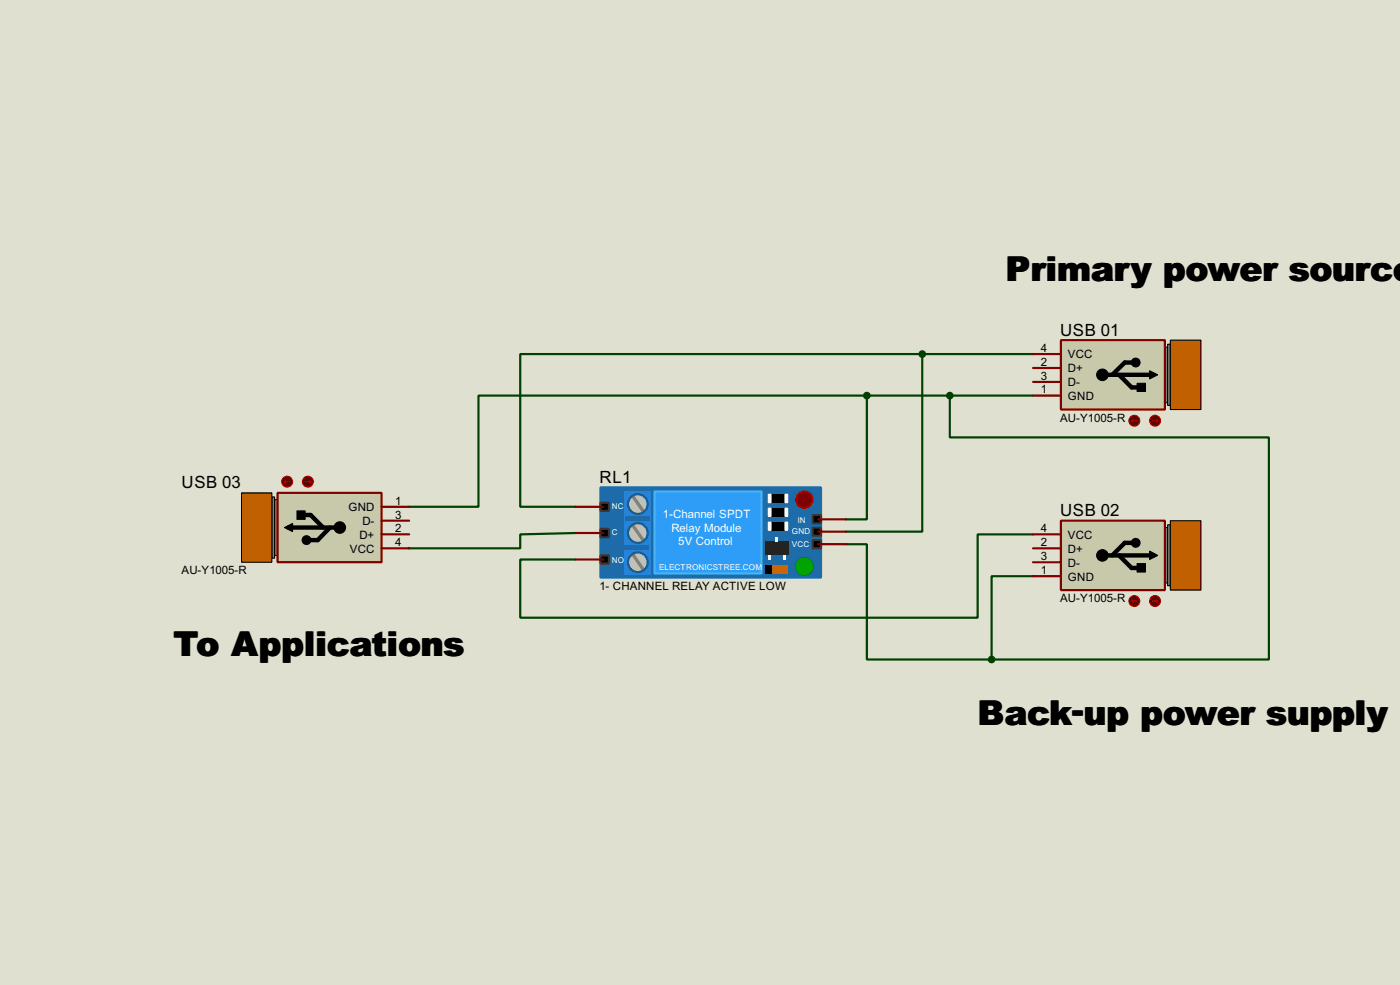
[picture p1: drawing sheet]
<svg xmlns="http://www.w3.org/2000/svg" width="256mm" height="180mm" viewBox="0 0 256 180" stroke-linecap="round" stroke-linejoin="round" font-family="sans-serif">
<path d="M0 0h256.5v180.3h-256.5z" fill="#e0e0d0"/>
<path d="M158.8 72.4h-71.1v20.4h-12.7M158.8 72.4v22.7h-3.8M158.8 72.4h30.5M169 64.8v32.5h-14M169 64.8h-73.7v28h10.2M169 64.8h20.3M174 72.4v7.7h58.5v40.6h-50.8M105.5 97.6l-10.2 .2v2.6h-20.3M155 99.6h3.8v21.1h22.9M189.3 97.8h-10.2v15.3h-83.8v-10.7h10.2M189.3 105.5h-7.6v15.2" fill="none" stroke="#004000" stroke-width=".4"/>
<g fill="#808080" stroke="#000" stroke-width=".2">
<path d="M49.8 91.5h1.1v10.2h-1.1z"/>
<path d="M49.8 91h.5v11.2h-.5z"/>
</g>
<path d="M44.3 90.2h5.5v12.7h-5.5z" fill="#c06000" stroke="#000" stroke-width=".2"/>
<path d="M50.9 90.2h19v12.7h-19z" fill="#c8c8aa" stroke="#800000" stroke-width=".4"/>
<g fill="#000" stroke="#000" stroke-width=".2">
<circle cx="56.1" cy="98.9" r=".8"/>
<circle cx="62.2" cy="96.6" r="1.05"/>
</g>
<path d="M52.9 96.6h8.4M55.2 94.3h1.7l2.3 2.3M60.5 96.6l-2.3 2.3h-1.8" fill="none" stroke="#000" stroke-width=".8"/>
<path d="M54.4 93.5h1.5v1.6h-1.5z" fill="#000" stroke="#000" stroke-width=".18"/>
<path d="M52.1 96.6l1.5-.8v1.5z" fill="#000" stroke="#000" stroke-width=".18"/>
<path d="M69.9 97.8h5.1M69.9 95.3h5.1M69.9 92.8h5.1M69.9 100.4h5.1" fill="none" stroke="#800000" stroke-width=".4"/>
<circle cx="56.4" cy="88.2" r="1" fill="#400000" stroke="#f00" stroke-width=".2"/>
<path d="M55.9 88.2h1.1M56.7 87.9l.3 .3M57 88.2l-.3 .2" fill="none" stroke="#f00" stroke-width=".2"/>
<circle cx="52.6" cy="88.2" r="1" fill="#400000" stroke="#f00" stroke-width=".2"/>
<path d="M52.1 88.2l.3 .2M52.1 88.2h1M52.4 87.9l-.3 .3" fill="none" stroke="#f00" stroke-width=".2"/>
<g fill="#808080" stroke="#000" stroke-width=".2">
<path d="M213.4 96.6h1v10.1h-1z"/>
<path d="M213.9 96.1h.5v11.1h-.5z"/>
</g>
<path d="M214.4 95.3h5.6v12.7h-5.6z" fill="#c06000" stroke="#000" stroke-width=".2"/>
<path d="M194.4 95.3h19v12.7h-19z" fill="#c8c8aa" stroke="#800000" stroke-width=".4"/>
<g fill="#000" stroke="#000" stroke-width=".2">
<circle cx="208" cy="99.4" r=".8"/>
<circle cx="201.9" cy="101.7" r="1.05"/>
</g>
<path d="M207.8 99.4h-1.7l-2.3 2.3M203 101.7h8.4M205 101.7l2.3 2.3h1.8" fill="none" stroke="#000" stroke-width=".8"/>
<path d="M208.3 103.2h1.6v1.5h-1.6z" fill="#000" stroke="#000" stroke-width=".18"/>
<path d="M210.6 100.9l1.5 .8-1.5 .7z" fill="#000" stroke="#000" stroke-width=".18"/>
<path d="M189.3 97.8h5.1M189.3 100.4h5.1M189.3 102.9h5.1M189.3 105.5h5.1" fill="none" stroke="#800000" stroke-width=".4"/>
<circle cx="207.8" cy="110" r="1" fill="#400000" stroke="#f00" stroke-width=".2"/>
<path d="M207.3 110l.3 .3M207.3 110h1M207.6 109.8l-.3 .2" fill="none" stroke="#f00" stroke-width=".2"/>
<circle cx="211.6" cy="110" r="1" fill="#400000" stroke="#f00" stroke-width=".2"/>
<path d="M211.1 110h1M211.9 109.8l.2 .2M212.1 110l-.2 .3" fill="none" stroke="#f00" stroke-width=".2"/>
<g fill="#808080" stroke="#000" stroke-width=".2">
<path d="M213.4 63.6h1v10.1h-1z"/>
<path d="M213.9 63h.5v11.2h-.5z"/>
</g>
<path d="M214.4 62.3h5.6v12.7h-5.6z" fill="#c06000" stroke="#000" stroke-width=".2"/>
<path d="M194.4 62.3h19v12.7h-19z" fill="#c8c8aa" stroke="#800000" stroke-width=".4"/>
<g fill="#000" stroke="#000" stroke-width=".2">
<circle cx="201.9" cy="68.6" r="1.05"/>
<circle cx="208" cy="66.4" r=".8"/>
</g>
<path d="M203 68.6h8.4M205 68.6l2.3 2.3h1.8M207.8 66.4h-1.7l-2.3 2.2" fill="none" stroke="#000" stroke-width=".8"/>
<path d="M208.3 70.2h1.6v1.5h-1.6z" fill="#000" stroke="#000" stroke-width=".18"/>
<path d="M210.6 67.9l1.5 .7-1.5 .8z" fill="#000" stroke="#000" stroke-width=".18"/>
<path d="M189.3 64.8h5.1M189.3 67.4h5.1M189.3 69.9h5.1M189.3 72.4h5.1" fill="none" stroke="#800000" stroke-width=".4"/>
<circle cx="207.8" cy="77" r="1" fill="#400000" stroke="#f00" stroke-width=".2"/>
<path d="M207.3 77l.3 .3M207.3 77h1M207.6 76.8l-.3 .2" fill="none" stroke="#f00" stroke-width=".2"/>
<circle cx="211.6" cy="77" r="1" fill="#400000" stroke="#f00" stroke-width=".2"/>
<path d="M211.1 77h1M211.9 76.8l.2 .2M212.1 77l-.2 .3" fill="none" stroke="#f00" stroke-width=".2"/>
<circle cx="174" cy="72.4" r=".5" fill="#004000" stroke="#004000" stroke-width=".4"/>
<path d="M110 89.2h40.4v16.5h-40.4z" fill="#1d6ca9" stroke="#1d6ca9" stroke-width=".4"/>
<path d="M114.4 90h4.8v15.2h-4.8z" fill="#2584d9"/>
<circle cx="116.8" cy="92.3" r="1.8" fill="#c0c0c0"/>
<path d="M115.7 91l.5-.4 2 2.9-.5 .4z" fill-rule="evenodd" fill="#808080"/>
<path d="M119.9 90h19.6v15h-19.6z" fill="#2e9df7" stroke="#47b4f7" stroke-width=".4"/>
<circle cx="147.3" cy="103.7" r="1.5" fill="#00a400" stroke="#008000" stroke-width=".4"/>
<circle cx="116.8" cy="92.3" r="1.8" fill="none" stroke="#175786" stroke-width=".4"/>
<path d="M114.6 94.5h4.6v.8h-4.6z" fill="#1d6ca9"/>
<circle cx="116.8" cy="97.6" r="1.8" fill="#c0c0c0"/>
<path d="M115.7 96.3l.5-.3 2 2.8-.5 .4z" fill-rule="evenodd" fill="#808080"/>
<circle cx="116.8" cy="97.6" r="1.8" fill="none" stroke="#175786" stroke-width=".4"/>
<path d="M114.4 99.9h4.5v.7h-4.5z" fill="#1d6ca9"/>
<circle cx="116.8" cy="102.9" r="1.8" fill="#c0c0c0"/>
<path d="M115.7 101.6l.5-.3 2 2.9-.5 .3z" fill-rule="evenodd" fill="#808080"/>
<circle cx="116.8" cy="102.9" r="1.8" fill="none" stroke="#175786" stroke-width=".4"/>
<path d="M141.3 90.5h2.5v1.5h-2.5zM141.3 93h2.5v1.5h-2.5zM141.3 95.6h2.5v1.5h-2.5z" fill="#000"/>
<g fill="#fff" stroke="#fff" stroke-width=".18">
<path d="M140.8 90.5h.5v1.5h-.5z"/>
<path d="M143.8 90.5h.5v1.5h-.5z"/>
<path d="M140.8 93h.5v1.5h-.5z"/>
<path d="M143.8 93h.5v1.5h-.5z"/>
<path d="M140.8 95.6h.5v1.5h-.5z"/>
<path d="M143.8 95.6h.5v1.5h-.5z"/>
</g>
<path d="M140.3 99.1h4.3v2.6h-4.3z" fill="#242424"/>
<g fill="#fff">
<path d="M142 98.4h.5v.7h-.5z"/>
<path d="M140.8 101.7h.5v.7h-.5z"/>
<path d="M143.6 101.7h.5v.7h-.5z"/>
</g>
<path d="M141.5 103.4h2.8v1.6h-2.8z" fill="#ca6500"/>
<path d="M140.3 103.4h1.2v1.6h-1.2z" fill="#000"/>
<circle cx="147.3" cy="91.5" r="1.5" fill="#800000" stroke="#a40000" stroke-width=".4"/>
<path d="M110 92h1.6v1.5h-1.6zM110 96.8h1.6v1.6h-1.6zM148.9 94.3h1.5v1.5h-1.5zM148.9 96.6h1.5v1.5h-1.5zM148.9 98.9h1.5v1.5h-1.5zM110 101.7h1.6v1.5h-1.6z" fill="#000" stroke="#373737" stroke-width=".4"/>
<path d="M105.5 97.6h5M105.5 92.8h5M149.9 95.1h5.1M149.9 97.3h5.1M149.9 99.6h5.1M105.5 102.4h5" fill="none" stroke="#800000" stroke-width=".4"/>
<g fill="#004000" stroke="#004000" stroke-width=".4">
<circle cx="168.9" cy="64.8" r=".5"/>
<circle cx="181.6" cy="120.7" r=".5"/>
<circle cx="158.8" cy="72.4" r=".5"/>
</g>
<g font-size="8.9">
<text x="184.1" y="51.5">Primary power source</text>
<text x="31.7" y="120.1">To Applications</text>
<text x="179" y="132.8">Back-up power supply</text>
</g>
<g font-size="3.5">
<text x="194.2" y="61.4">USB 01</text>
<text x="33.3" y="89.4">USB 03</text>
<text x="109.9" y="88.4">RL1</text>
<text x="194.2" y="94.5">USB 02</text>
</g>
<g font-size="2.4">
<text x="190.7" y="64.4">4</text>
<text x="195.6" y="65.6">VCC</text>
<text x="190.7" y="67">2</text>
<text x="190.7" y="69.5">3</text>
<text x="190.7" y="72">1</text>
<text x="195.6" y="68.1">D+</text>
<text x="195.6" y="70.7">D-</text>
<text x="194.2" y="77.2">AU-Y1005-R</text>
<text x="195.6" y="73.2">GND</text>
<text x="63.8" y="93.6">GND</text>
<text x="72.4" y="94.9">3</text>
<text x="72.4" y="92.4">1</text>
<text x="64.1" y="101.2">VCC</text>
<text x="65.8" y="98.6">D+</text>
<text x="66.4" y="96.1">D-</text>
<text x="72.4" y="100">4</text>
<text x="72.4" y="97.4">2</text>
<text x="190.7" y="97.4">4</text>
<text x="190.7" y="100">2</text>
<text x="195.6" y="98.6">VCC</text>
<text x="195.6" y="101.2">D+</text>
<text x="33.2" y="105.1">AU-Y1005-R</text>
<text x="109.8" y="107.9">1- CHANNEL RELAY ACTIVE LOW</text>
<text x="190.7" y="102.5">3</text>
<text x="190.7" y="105.1">1</text>
<text x="195.6" y="103.7">D-</text>
<text x="195.6" y="106.3">GND</text>
<text x="194.2" y="110.2">AU-Y1005-R</text>
</g>
<g font-size="2.4" fill="#fff">
<text x="121.5" y="94.8">1-Channel SPDT</text>
<text x="123" y="97.3">Relay Module</text>
<text x="124.3" y="99.8">5V Control</text>
</g>
<g font-size="1.7" fill="#fff">
<text x="112.1" y="93.2">NC</text>
<text x="146.1" y="95.7">IN</text>
<text x="112.1" y="98">C</text>
<text x="145.1" y="97.8">GND</text>
<text x="145.1" y="100.1">VCC</text>
<text x="112.1" y="103.1">NO</text>
<text x="120.7" y="104.4">ELECTRONICSTREE.COM</text>
</g>
</svg>
